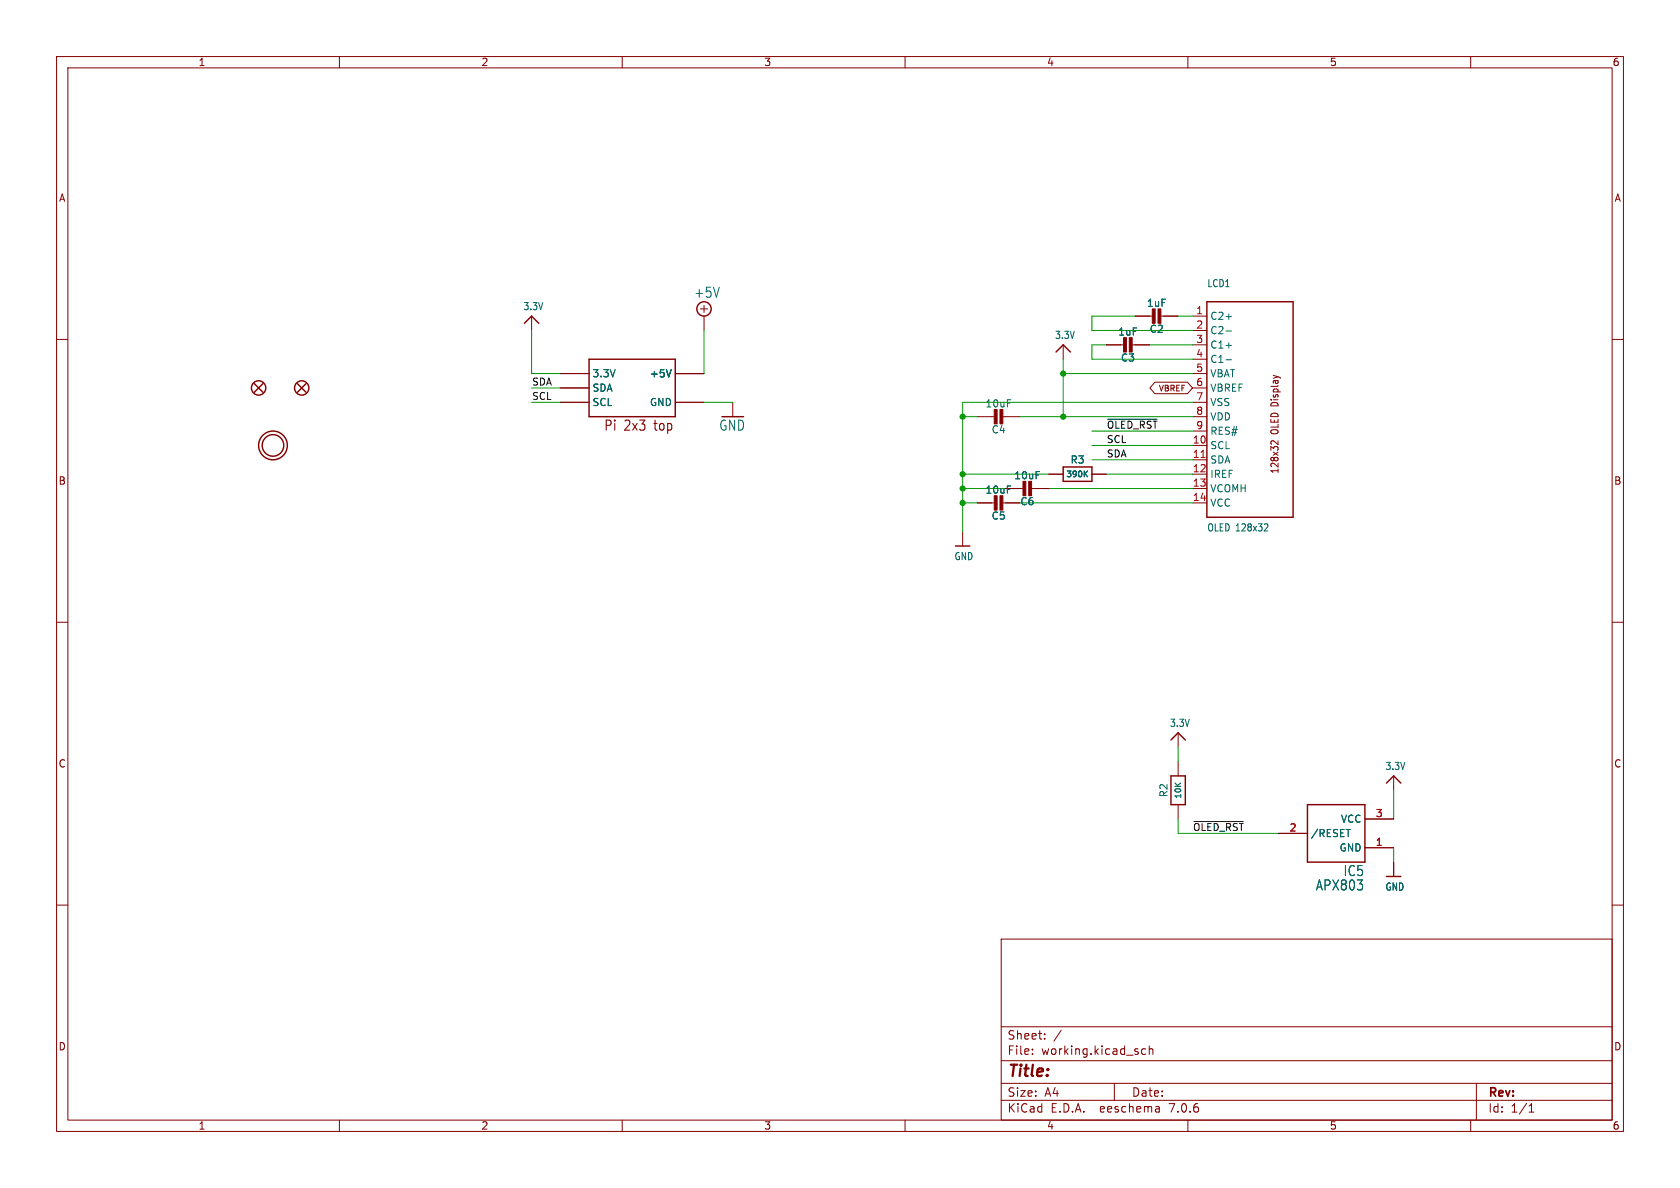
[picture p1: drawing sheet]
<svg xmlns="http://www.w3.org/2000/svg" width="297mm" height="210mm" viewBox="0 0 297 210" stroke-linecap="round" stroke-linejoin="round" font-family="sans-serif">
<g fill="none" stroke="#840000" stroke-width=".18">
<path d="M10 10h277v190h-277zM12 12h273v186h-273zM60 10v2M110 10v2M160 10v2M210 10v2M260 10v2M10 60h2M94 55.9v2.5M123.8 54.6h1.3M124.5 54v1.2M124.5 55.9v2.5"/>
<path d="M200.7 55.9h3.3M205 55.9h3.3M210.8 55.9h2.6M210.8 58.4h2.6M285 60h2M99.1 66h5M99.1 68.6h5M99.1 71.1h5M119.4 66h5.1M119.4 71.1h5.1M129.5 71.1v2.6M172.7 73.7h3.3"/>
<path d="M177 73.7h3.3M188 61v2.5M195.6 61h3.3M199.9 61h3.3M204.2 67.6h5.7l.9 1-.9 1h-5.7l-.9-1zM210.8 78.7h2.6M210.8 61h2.6M210.8 63.5h2.6M210.8 66h2.6M210.8 68.6h2.6M210.8 71.1h2.6M210.8 73.7h2.6"/>
<path d="M210.8 76.2h2.6M225.9 77.9v.7l-.9-.7-.3 .1v.4M170.2 94v2.5M172.7 88.9h3.3M177 88.9h3.3M177.8 86.4h3.3M182.1 86.4h3.3M185.4 83.8h2.6M193 83.8h2.6M210.8 88.9h2.6M210.8 81.3h2.6M210.8 83.8h2.6"/>
<path d="M210.8 86.4h2.6M10 110h2M285 110h2M208.3 129.5v2.6M208.3 134.6v2.6M246.4 137.2v2.5M10 160h2M208.3 142.2v2.6M226.1 147.3h5M241.3 149.9h5.1M241.3 144.8h5.1M246.4 152.4v2.5"/>
<path d="M285 160h2M177 166h108v32h-108zM60 198v2M110 198v2M160 198v2M177 194.5h108M177 191.5h108M177 187.5h108M177 181.5h108M182.5 186.3v.1M182.5 185.5v.1M184.7 183.6v.1"/>
<path d="M184.7 182.8v.1M187.6 182.1l-1.3 2M197 191.5v3M202.5 185.5l-.4-.1-.3 .3v.4l.2 .2h.5M203.2 185.5l.2-.1 .3 .1 .1 .9M203.2 184.9v1.5M204.9 195.7l.1 .9M205 196.5l-.2 .1M205 196h-.2M210 198v2M260 198v2M261 191.5v6.5"/>
<path d="M270.3 196.6h.9M270.3 195.5l.4-.4v1.5"/>
</g>
<g fill="none" stroke="#840000" stroke-width=".25">
<path d="M92.7 57.2l1.3-1.3 1.2 1.3M213.4 53.3h15.2v38.1h-15.2zM45 67.8l1.5 1.5M46.5 67.8l-1.5 1.5M52.6 67.8l1.5 1.5M54.1 67.8l-1.5 1.5M104.1 63.5h15.3v10.2h-15.3zM186.7 62.2l1.3-1.2 1.2 1.2M168.9 96.5h2.5M188 82.6h5v2.5h-5zM207 137.2h2.5v5h-2.5zM207 130.8l1.3-1.3 1.2 1.3"/>
<path d="M245.1 138.4l1.3-1.2 1.2 1.2M231.1 142.2h10.2v10.2h-10.2zM245.1 154.9h2.5"/>
<circle cx="124.5" cy="54.6" r="1.27"/>
<circle cx="45.7" cy="68.6" r="1.27"/>
<circle cx="48.3" cy="78.7" r="2.54"/>
<circle cx="48.3" cy="78.7" r="1.9"/>
<circle cx="53.3" cy="68.6" r="1.27"/>
</g>
<path d="M216.7 56h1M216.7 58.5h1M118.7 65.3l-.5 1.3M216.7 61.1h1M216.7 63.6h1M223.7 92.6l.3 .1 .1 .3-.6 .9h.6M238 146.6h.7" fill="none" stroke="#006464" stroke-width=".18"/>
<g fill="#840000" stroke="#840000" stroke-width=".18">
<path d="M176.8 87.6h.5v2.6h-.5z"/>
<path d="M175.8 87.6h.5v2.6h-.5z"/>
<path d="M204.7 54.6h.5v2.6h-.5z"/>
<path d="M203.7 54.6h.5v2.6h-.5z"/>
<path d="M181.9 85.1h.5v2.5h-.5z"/>
<path d="M180.8 85.1h.6v2.5h-.6z"/>
<path d="M199.6 59.7h.6v2.5h-.6z"/>
<path d="M198.6 59.7h.5v2.5h-.5z"/>
<path d="M176.8 72.4h.5v2.5h-.5z"/>
<path d="M175.8 72.4h.5v2.5h-.5z"/>
</g>
<path d="M212.3 80.9h.8" fill="none" stroke="#a90000" stroke-width=".18"/>
<path d="M191.8 83.7l.5 .6M192.3 83.3l-.6 .5" fill="none" stroke="#006464" stroke-width=".2"/>
<path d="M195.8 74.1h8.8M211 145.2h8.8" fill="none" stroke="#0f0f0f" stroke-width=".18"/>
<g fill="none" stroke="#009600" stroke-width=".18">
<path d="M94 58.4v7.6h5.1M124.5 58.4v7.6M200.7 55.9h-7.7v2.5h17.8M208.3 55.9h2.5M94 71.1h5.1M94 68.6h5.1M124.5 71.1h5M170.2 73.7h2.5M180.3 73.7h30.5M188 66h22.8M188 63.5v10.2M193 76.2h17.8"/>
<path d="M193 78.7h17.8M195.6 61h-2.6v2.5h17.8M203.2 61h7.6M210.8 71.1h-40.6v22.9M170.2 88.9h2.5M170.2 83.8h15.2M170.2 86.4h7.6M180.3 88.9h30.5M185.4 86.4h25.4M193 81.3h17.8M195.6 83.8h15.2M208.3 132.1v2.5"/>
<path d="M246.4 139.7v5.1M208.3 144.8v2.5h17.8M246.4 149.9v2.5"/>
</g>
<g fill="#009600" stroke="#009600" stroke-width=".18">
<circle cx="170.2" cy="86.4" r=".46"/>
<circle cx="170.2" cy="88.9" r=".46"/>
<circle cx="188" cy="73.7" r=".46"/>
<circle cx="188" cy="66" r=".46"/>
<circle cx="170.2" cy="73.7" r=".46"/>
<circle cx="170.2" cy="83.8" r=".46"/>
</g>
<text font-size="2.8" fill="#840000" x="178" y="190.9">Title:</text>
<g font-size="2.5" fill="#006464">
<text x="122.6" y="52.8">+5V</text>
<text x="127.1" y="76.3">GND</text>
<text x="237.4" y="155.1">IC5</text>
<text x="232.5" y="157.6">APX803</text>
</g>
<g font-size="2.5" fill="#840000">
<text x="106.7" y="76.4">Pi</text>
<text x="110.3" y="76.4">2x3</text>
<text x="115.8" y="76.4">top</text>
</g>
<g font-size="2.1" fill="#840000">
<text x="178" y="184">Sheet:</text>
<text x="178" y="186.7">File:</text>
<text x="184.1" y="186.7">working.kicad_sch</text>
<text x="178" y="196.9">KiCad</text>
<text x="178" y="194.1">Size:</text>
<text x="184.7" y="194.1">A4</text>
<text x="185.7" y="196.9">E.D.A.</text>
<text x="194.6" y="196.9">eeschema</text>
<text x="200" y="194.1">Date:</text>
<text x="207" y="196.9">7.0.6</text>
<text x="263" y="194.3">Rev:</text>
<text x="263" y="196.9">Id:</text>
<text x="267.1" y="196.9">1/1</text>
</g>
<g font-size="1.8" fill="#840000">
<text x="35" y="11.9">1</text>
<text x="85" y="11.9">2</text>
<text x="135" y="11.9">3</text>
<text x="185" y="11.9">4</text>
<text x="235" y="11.9">5</text>
<text x="285" y="11.9">6</text>
<text x="10.3" y="35.9">A</text>
<text x="285.3" y="35.9">A</text>
<text x="226.2" y="76.8" transform="rotate(-90 226.2 76.8)">OLED Display</text>
<text x="226.2" y="83.8" transform="rotate(-90 226.2 83.8)">128x32</text>
<text x="10.3" y="85.9">B</text>
<text x="285.3" y="85.9">B</text>
<text x="10.3" y="135.9">C</text>
<text x="285.3" y="135.9">C</text>
<text x="10.3" y="185.9">D</text>
<text x="285.3" y="185.9">D</text>
<text x="35" y="199.9">1</text>
<text x="85" y="199.9">2</text>
<text x="135" y="199.9">3</text>
<text x="185" y="199.9">4</text>
<text x="235" y="199.9">5</text>
<text x="285" y="199.9">6</text>
</g>
<g font-size="1.8" fill="#006464">
<text x="213.3" y="51">LCD1</text>
<text x="92.4" y="55">3.3V</text>
<text x="197.6" y="59.5">1uF</text>
<text x="202.7" y="54.4">1uF</text>
<text x="203.1" y="59">C2</text>
<text x="213.9" y="56.7">C2+</text>
<text x="213.9" y="59.3">C2-</text>
<text x="186.4" y="60.1">3.3V</text>
<text x="198.1" y="64.1">C3</text>
<text x="213.9" y="61.8">C1+</text>
<text x="213.9" y="64.4">C1-</text>
<text x="104.6" y="66.9">3.3V</text>
<text x="104.6" y="69.4">SDA</text>
<text x="104.6" y="72">SCL</text>
<text x="114.8" y="66.9">+5V</text>
<text x="114.8" y="72">GND</text>
<text x="213.9" y="66.9">VBAT</text>
<text x="213.9" y="69.4">VBREF</text>
<text x="213.9" y="72">VSS</text>
<text x="174.1" y="72.2">10uF</text>
<text x="175.2" y="76.8">C4</text>
<text x="213.9" y="74.5">VDD</text>
<text x="213.9" y="77.1">RES#</text>
<text x="189.2" y="82.1">R3</text>
<text x="213.9" y="79.6">SCL</text>
<text x="213.9" y="82.1">SDA</text>
<text x="174.1" y="87.5">10uF</text>
<text x="179.2" y="84.9">10uF</text>
<text x="180.3" y="89.5">C6</text>
<text x="213.9" y="84.7">IREF</text>
<text x="213.9" y="87.2">VCOMH</text>
<text x="213.9" y="89.8">VCC</text>
<text x="175.2" y="92.1">C5</text>
<text x="213.3" y="94.1">OLED 128x32</text>
<text x="168.6" y="99.2">GND</text>
<text x="206.7" y="128.7">3.3V</text>
<text x="244.8" y="136.3">3.3V</text>
<text x="206.6" y="141" transform="rotate(-90 206.6 141)">R2</text>
<text x="231.6" y="148.2">/RESET</text>
<text x="237" y="145.6">VCC</text>
<text x="236.7" y="150.7">GND</text>
<text x="244.8" y="157.6">GND</text>
</g>
<g font-size="1.8" fill="#a90000">
<text x="211.4" y="55.6">1</text>
<text x="211.4" y="58.2">2</text>
<text x="211.4" y="60.7">3</text>
<text x="211.4" y="63.2">4</text>
<text x="211.4" y="65.8">5</text>
<text x="211.4" y="68.3">6</text>
<text x="211.4" y="70.9">7</text>
<text x="211.4" y="73.4">8</text>
<text x="211.4" y="75.9">9</text>
<text x="210.8" y="78.5">10</text>
<text x="210.8" y="81">11</text>
<text x="210.8" y="83.6">12</text>
<text x="210.8" y="86.1">13</text>
<text x="210.8" y="88.6">14</text>
<text x="227.9" y="147.1">2</text>
<text x="243.1" y="149.6">1</text>
<text x="243.1" y="144.5">3</text>
</g>
<g font-size="1.7" fill="#0f0f0f">
<text x="94" y="70.8">SCL</text>
<text x="94" y="68.2">SDA</text>
<text x="195.6" y="75.9">~{OLED_RST}</text>
<text x="195.6" y="78.4">SCL</text>
<text x="195.6" y="80.9">SDA</text>
<text x="210.8" y="147">~{OLED_RST}</text>
</g>
<text font-size="1.4" fill="#840000" x="204.7" y="69.4">VBREF</text>
<g font-size="1.4" fill="#006464">
<text x="188.3" y="84.6">390K</text>
<text x="209.1" y="141.4" transform="rotate(-90 209.1 141.4)">10K</text>
</g>
</svg>
